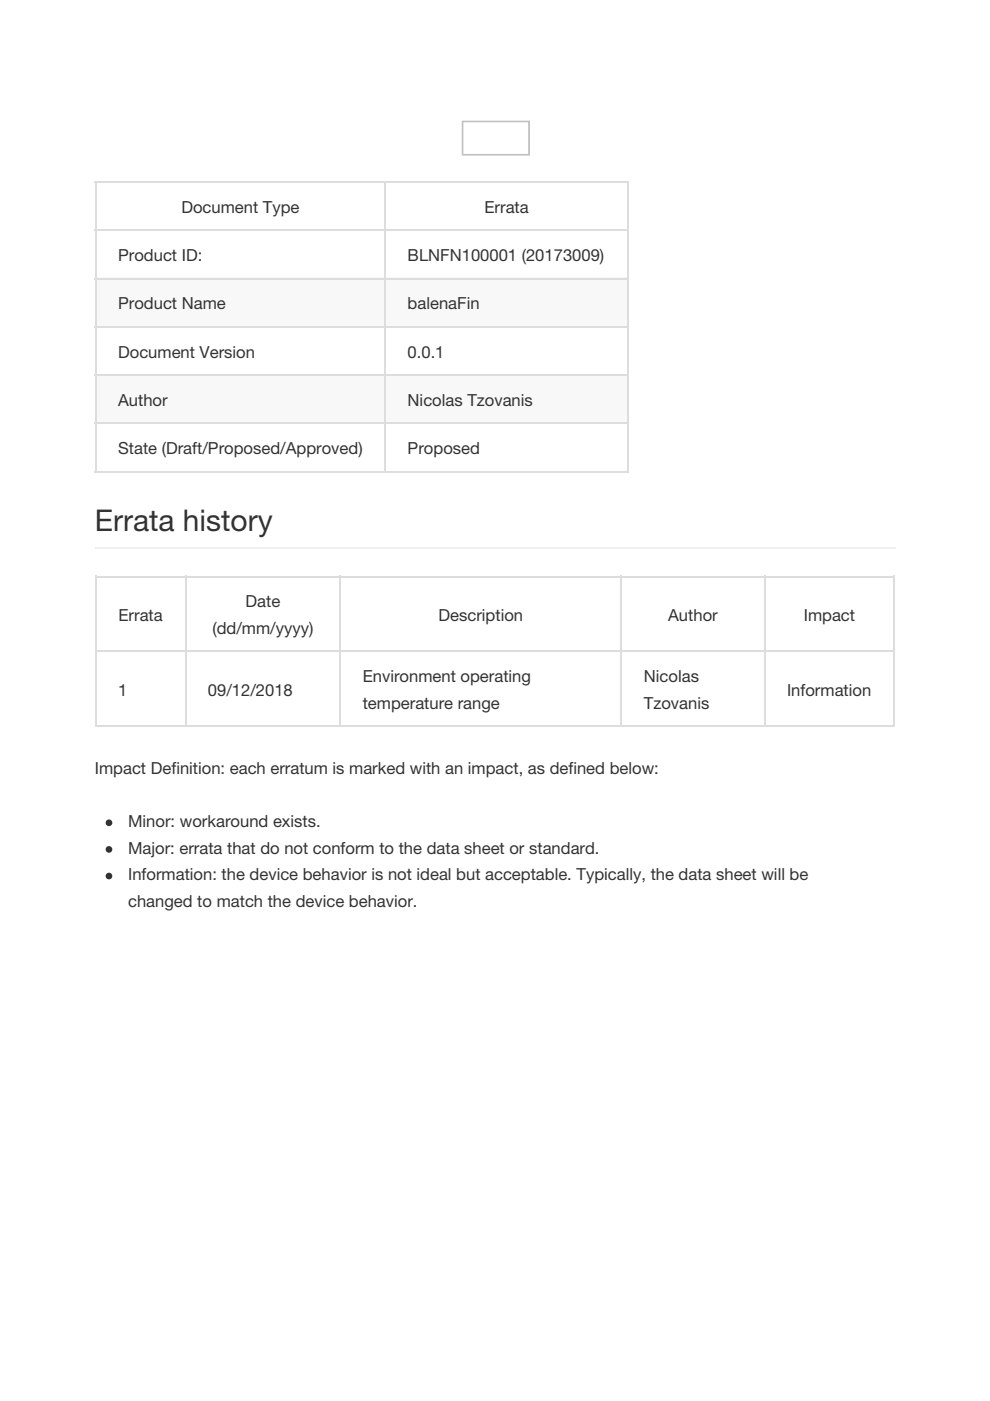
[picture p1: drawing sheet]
<svg xmlns="http://www.w3.org/2000/svg" width="210mm" height="297mm" viewBox="0 0 210 297" stroke-linecap="round" stroke-linejoin="round" font-family="sans-serif">
<g fill="#f8f8f8">
<path d="M20.1 58.9h61.4v10.2h-61.4z"/>
<path d="M81.5 58.9h51.5v10.2h-51.5z"/>
</g>
<g fill="#fff">
<path d="M20.1 69.1h61.4v10.3h-61.4z"/>
<path d="M81.5 69.1h51.5v10.3h-51.5z"/>
</g>
<g fill="#f8f8f8">
<path d="M20.1 79.4h61.4v10.2h-61.4z"/>
<path d="M81.5 79.4h51.5v10.2h-51.5z"/>
</g>
<g fill="#fff">
<path d="M20.1 89.6h61.4v10.2h-61.4z"/>
<path d="M81.5 89.6h51.5v10.2h-51.5z"/>
</g>
<path d="M20.1 38.6h113.2M20.3 38.5v61.7M81.7 38.5v61.7M133.2 38.5v61.7M20.1 59.1h113.2M20.1 48.9h113.2M20.1 79.6h113.2M20.1 69.3h113.2M20.1 89.8h113.2M20.1 100h113.2" fill="none" stroke="#ddd" stroke-width=".35"/>
<path d="M20.1 116.2h169.7" fill="none" stroke="#eee" stroke-width=".35"/>
<g fill="#fff">
<path d="M20.1 122.1h19.1v15.8h-19.1z"/>
<path d="M39.2 122.1h32.8v15.8h-32.8z"/>
<path d="M72 122.1h59.6v15.8h-59.6z"/>
<path d="M131.6 122.1h30.3v15.8h-30.3z"/>
<path d="M161.9 122.1h27.5v15.8h-27.5z"/>
<path d="M20.1 137.9h19.1v15.9h-19.1z"/>
<path d="M39.2 137.9h32.8v15.9h-32.8z"/>
<path d="M72 137.9h59.6v15.9h-59.6z"/>
<path d="M131.6 137.9h30.3v15.9h-30.3z"/>
<path d="M161.9 137.9h27.5v15.9h-27.5z"/>
</g>
<path d="M20.1 138.1h169.7M20.1 122.2h169.7M20.3 122.1v32.1M39.3 122.1v32.1M72.1 122.1v32.1M131.8 122.1v32.1M162.1 122.1v32.1M189.6 122.1v32.1M20.1 154h169.7" fill="none" stroke="#ddd" stroke-width=".35"/>
<path d="M98.1 25.8h14.1v7h-14.1z" fill="#fff"/>
<path d="M98.1 25.8h14.1v7h-14.1z" fill="none" stroke="#c0c0c0" stroke-width=".35"/>
<g fill="#333" stroke="#333" stroke-width=".35">
<circle cx="23.1" cy="174.4" r=".53"/>
<circle cx="23.1" cy="180.1" r=".53"/>
<circle cx="23.1" cy="185.7" r=".53"/>
</g>
<text font-size="6.3" fill="#333" x="20.1" y="112.5">Errata history</text>
<g font-size="3.5" fill="#333">
<text x="38.4" y="45.2">Document Type</text>
<text x="102.7" y="45.2">Errata</text>
<text x="25" y="55.4">Product ID:</text>
<text x="86.4" y="55.4">BLNFN100001 (20173009)</text>
<text x="25" y="65.6">Product Name</text>
<text x="86.4" y="65.6">balenaFin</text>
<text x="25" y="75.8">Document Version</text>
<text x="86.4" y="75.8">0.0.1</text>
<text x="25" y="86.1">Author</text>
<text x="86.4" y="86.1">Nicolas Tzovanis</text>
<text x="25" y="96.3">State (Draft/Proposed/Approved)</text>
<text x="86.4" y="96.3">Proposed</text>
<text x="25.1" y="131.6">Errata</text>
<text x="52.1" y="128.8">Date</text>
<text x="93" y="131.6">Description</text>
<text x="141.7" y="131.6">Author</text>
<text x="170.4" y="131.6">Impact</text>
<text x="45" y="134.4">(dd/mm/yyyy)</text>
<text x="25" y="147.5">1</text>
<text x="44.1" y="147.5">09/12/2018</text>
<text x="76.9" y="144.6">Environment operating</text>
<text x="136.5" y="144.6">Nicolas</text>
<text x="166.9" y="147.5">Information</text>
<text x="76.9" y="150.3">temperature range</text>
<text x="136.5" y="150.3">Tzovanis</text>
<text x="20.1" y="164">Impact Definition: each erratum is marked with an impact, as defined below:</text>
<text x="27.2" y="175.3">Minor: workaround exists.</text>
<text x="27.2" y="181">Major: errata that do not conform to the data sheet or standard.</text>
<text x="27.2" y="186.6">Information: the device behavior is not ideal but acceptable. Typically, the data sheet will be</text>
<text x="27.2" y="192.3">changed to match the device behavior.</text>
</g>
</svg>
